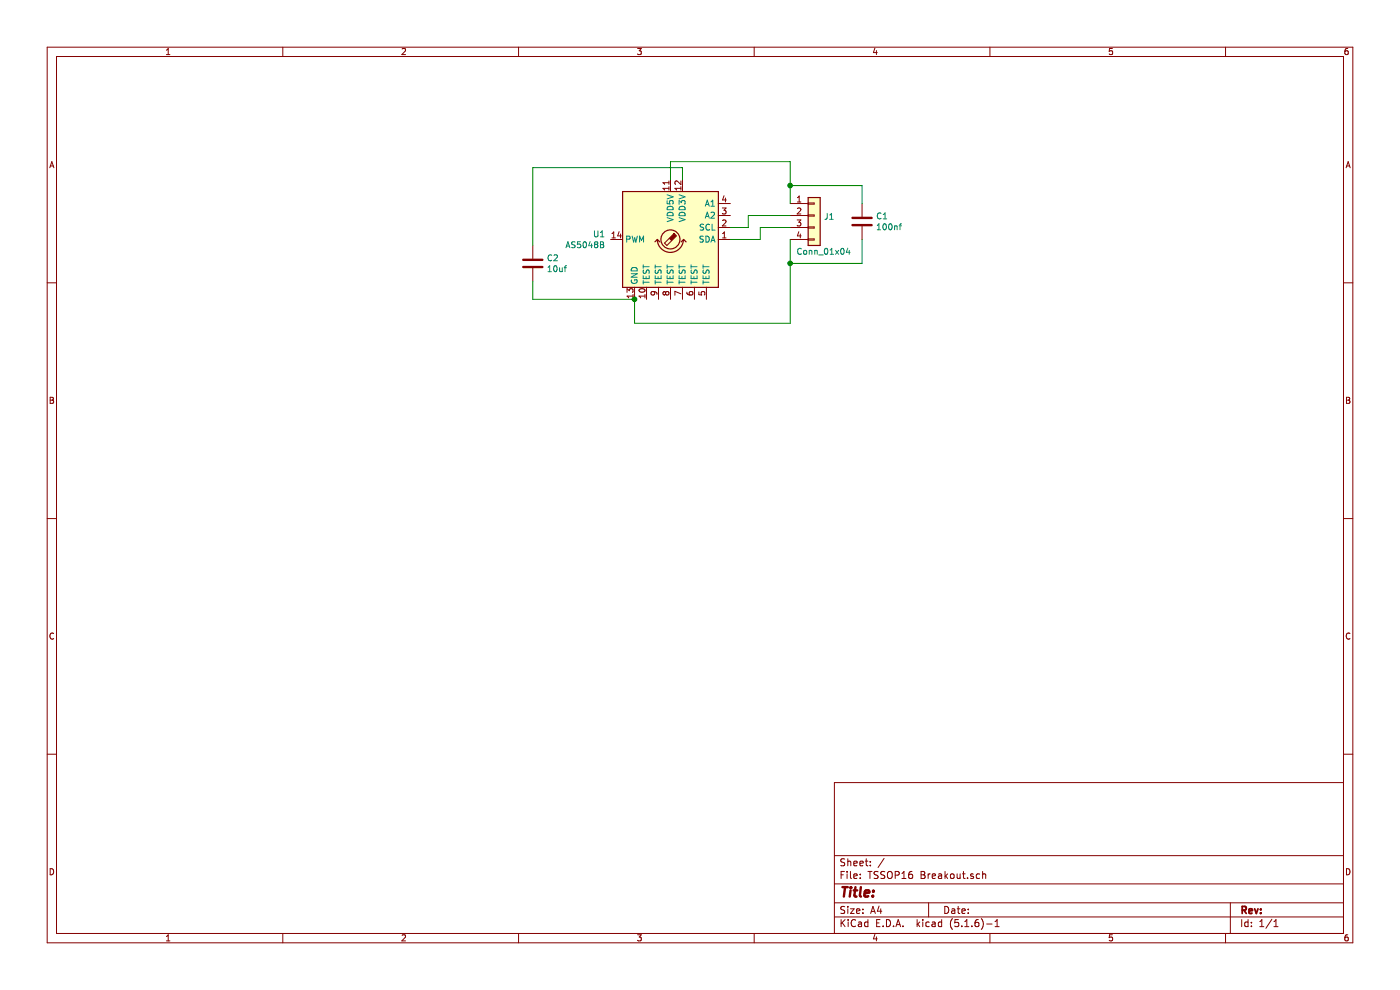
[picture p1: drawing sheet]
EESchema Schematic File Version 4
EELAYER 30 0
EELAYER END
$Descr A4 11693 8268
encoding utf-8
Sheet 1 1
Title ""
Date ""
Rev ""
Comp ""
Comment1 ""
Comment2 ""
Comment3 ""
Comment4 ""
$EndDescr
$Comp
L Sensor_Magnetic:AS5048B U1
U 1 1
P 5600 2000
F 0 "U1" H 6143 2046 50  0000 L CNN
F 1 "AS5048B" H 6143 1955 50  0000 L CNN
F 2 "Package_SO:TSSOP-14_4.4x5mm_P0.65mm" H 5600 1250 50  0001 C CNN
F 3 "https://ams.com/documents/20143/36005/AS5048_DS000298_4-00.pdf" H 3450 3600 50  0001 C CNN
	1    5600 2000
	-1   0    0    -1  
$EndComp
$Comp
L Device:C C1
U 1 1
P 7200 1850
F 0 "C1" H 7315 1896 50  0000 L CNN
F 1 "100nf" H 7315 1805 50  0000 L CNN
F 2 "Capacitor_SMD:C_1206_3216Metric_Pad1.42x1.75mm_HandSolder" H 7238 1700 50  0001 C CNN
F 3 "~" H 7200 1850 50  0001 C CNN
	1    7200 1850
	1    0    0    -1  
$EndComp
$Comp
L Connector_Generic:Conn_01x04 J1
U 1 1
P 6800 1800
F 0 "J1" H 6880 1792 50  0000 L CNN
F 1 "Conn_01x04" H 6880 1701 50  0000 L CNN
F 2 "Connector_PinHeader_2.00mm:PinHeader_1x04_P2.00mm_Vertical" H 6800 1800 50  0001 C CNN
F 3 "~" H 6800 1800 50  0001 C CNN
	1    6800 1800
	1    0    0    -1  
$EndComp
Wire Wire Line
	6600 1550 6600 1700
Wire Wire Line
	6600 1550 7200 1550
Wire Wire Line
	7200 1550 7200 1700
Wire Wire Line
	7200 2000 7200 2200
Wire Wire Line
	7200 2200 6600 2200
Wire Wire Line
	6600 2200 6600 2000
Connection ~ 6600 2200
Wire Wire Line
	5600 1500 5600 1350
Wire Wire Line
	5600 1350 6600 1350
Wire Wire Line
	6600 1350 6600 1550
Connection ~ 6600 1550
Wire Wire Line
	5300 2700 6600 2700
Wire Wire Line
	6600 2200 6600 2700
Wire Wire Line
	5700 1400 5700 1500
Wire Wire Line
	5300 2500 5300 2700
Connection ~ 5300 2500
Wire Wire Line
	4450 2500 5300 2500
Wire Wire Line
	4450 2350 4450 2500
Wire Wire Line
	4450 1400 5700 1400
Wire Wire Line
	4450 2050 4450 1400
$Comp
L Device:C C2
U 1 1
P 4450 2200
F 0 "C2" H 4565 2246 50  0000 L CNN
F 1 "10uf" H 4565 2155 50  0000 L CNN
F 2 "Capacitor_SMD:C_1206_3216Metric_Pad1.42x1.75mm_HandSolder" H 4488 2050 50  0001 C CNN
F 3 "~" H 4450 2200 50  0001 C CNN
	1    4450 2200
	1    0    0    -1  
$EndComp
Wire Wire Line
	6100 1900 6250 1900
Wire Wire Line
	6250 1900 6250 1800
Wire Wire Line
	6250 1800 6600 1800
Wire Wire Line
	6100 2000 6350 2000
Wire Wire Line
	6350 2000 6350 1900
Wire Wire Line
	6350 1900 6600 1900
$EndSCHEMATC
